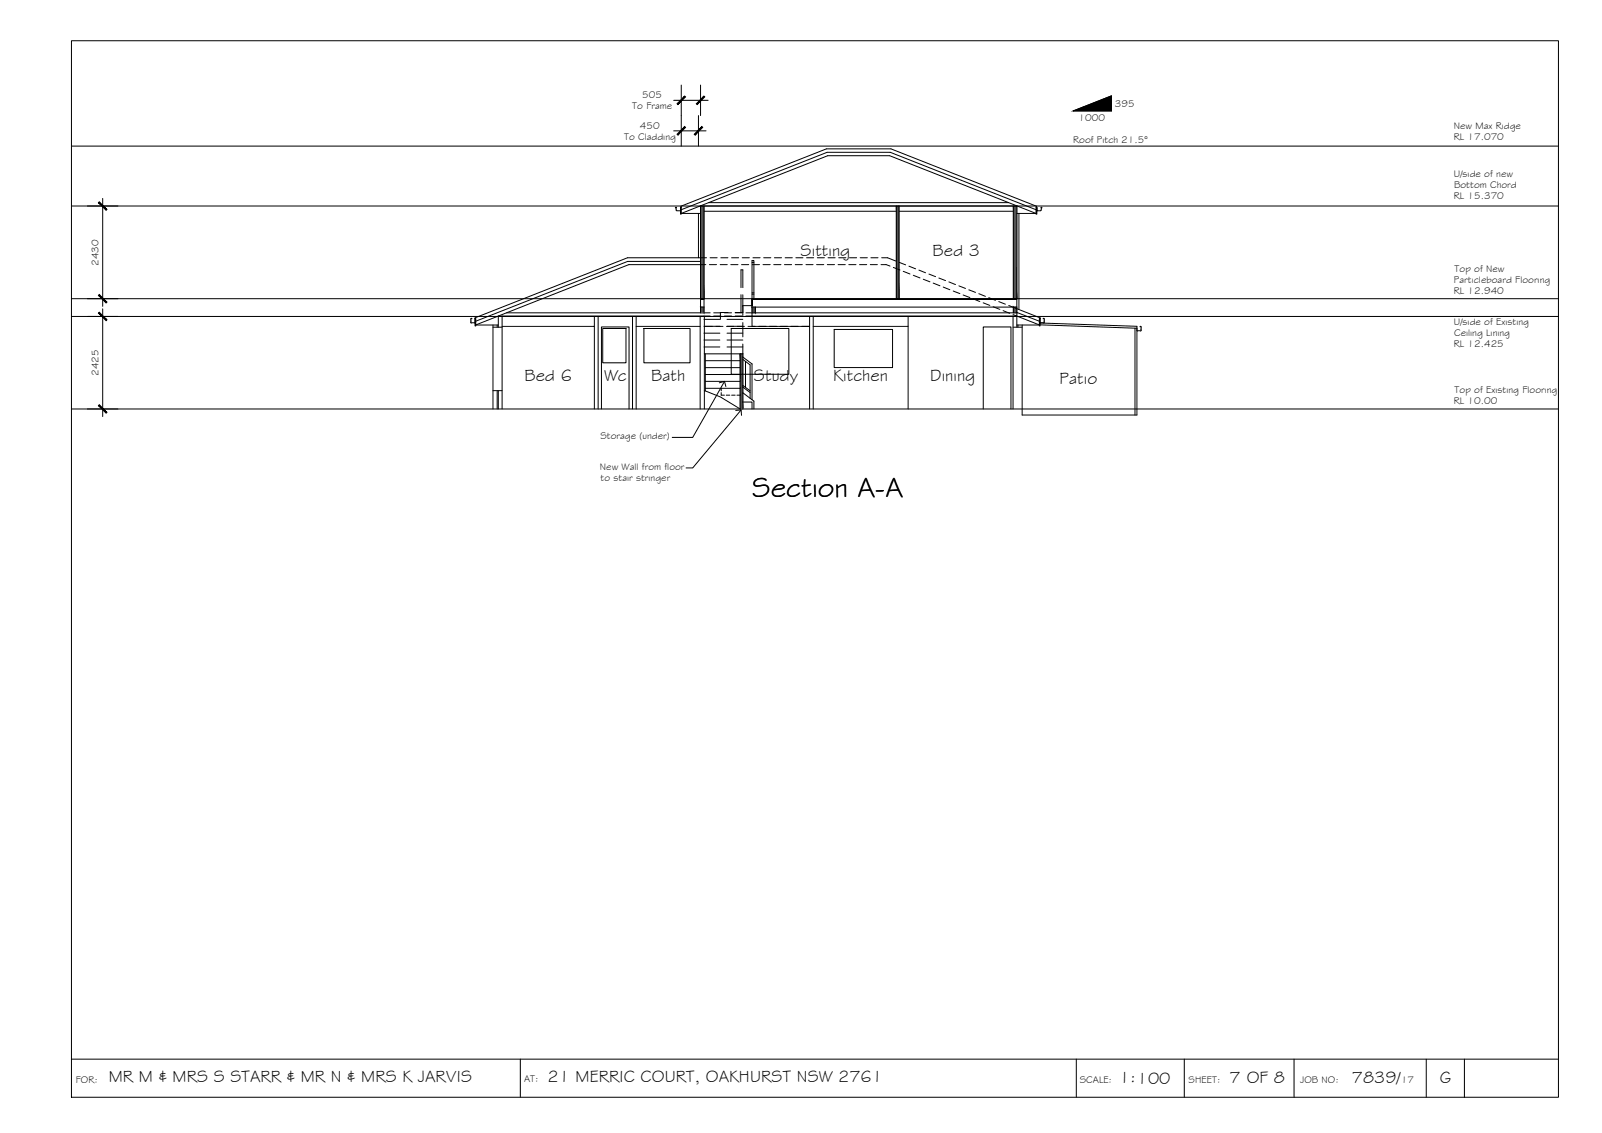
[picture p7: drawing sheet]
<svg xmlns="http://www.w3.org/2000/svg" width="420mm" height="297mm" viewBox="0 0 420 297" stroke-linecap="round" stroke-linejoin="round" font-family="sans-serif">
<!-- layer: CEILING-FLOOR LINES -->
<path d="M18.7 38.3h390M18.7 54h390M18.7 78.3h390M18.7 83h390M18.7 107.2h390" fill="none" stroke="#000" stroke-width=".26"/>
<!-- layer: BORDER -->
<path d="M18.7 10.7h390v277h-390zM18.7 277.7h390M136.5 277.7v10M282.3 277.7v10M310.6 277.7v10M339.4 277.7v10M374.1 277.7v10M384.1 277.7v10" fill="none" stroke="#000" stroke-width=".26"/>
<!-- layer: TEXT -->
<path d="M281.5 29.1l10-4v4z" fill="#000" stroke="#000" stroke-width=".26"/>
<path d="M281.5 29.1l10-4v4z" fill="none" stroke="#000" stroke-width=".26"/>
<!-- layer: HATCH -->
<g fill="#545454" stroke="#545454" stroke-width=".26">
<path d="M194.1 92.8l.7 14.4v-14.4zM194.1 92.8l.7 14.4h-.7z"/>
<path d="M183.7 54l.9 24.3v-24.3zM183.7 54l.9 24.3h-.9z"/>
<path d="M197.2 80.5l.9 1.5v-1.5zM197.2 80.5l.9 1.5h-.9z"/>
<path d="M183.7 80.5l.9 1.5v-1.5zM183.7 80.5l.9 1.5h-.9z"/>
<path d="M235.1 54l.7 24.3v-24.3zM235.1 54l.7 24.3h-.7z"/>
<path d="M265.8 80.5l.9 1.5v-1.5zM265.8 80.5l.9 1.5h-.9z"/>
<path d="M265.8 54l.9 24.3v-24.3zM265.8 54l.9 24.3h-.9z"/>
</g>
<!-- layer: EXISTING -->
<g fill="none" stroke="#000" stroke-width=".26">
<path d="M183.7 67.6h-19.1l-40.1 15.7 .1 .2M183.7 69.4h-18.8l-40.1 15.8M183.7 68.5h-19.1l-39.8 15.7M123.5 83.9v.7l1 .1M123.8 83.6l-.3-.1v.4M124.6 83.5h.2v2h-.2zM124.6 83.5l-.1 1.2M124.8 85.2h5.9M129.3 85.2v22M129.3 85.8h2.4M130.4 85.2v.6M131.7 85.6h24.2"/>
<path d="M131.7 82.9v24.3M131.7 83h52.9M132.8 82h51.8M155.9 83v24.2M156.9 83v24.2M158.1 86.1h6.1v9h-6.1zM165.9 83v24.2M166.8 85.6h16.8M166.8 83v24.2M168.9 86.1h12.1v9h-12.1zM183.6 83v24.2M184.6 82.9h-53.9v2.9"/>
<path d="M184.7 83v24.2M191.8 86.1h15.1v12h-15.1zM197.2 82h69.5v3.8M197.2 82.9h69.5l5.9 2.3M212.3 83v24.2M213.3 85.6h24.9M213.3 83v24.2M218.8 86.4h15.3v10h-15.3zM238.2 83v24.2M265.7 83h-68.5v2.6h15.1M265.7 82.9v24.3M265.7 85.8h2.4"/>
<path d="M266.7 85.2h5.9M266.7 81.9l5.9 2.3M266.7 80.9l6.1 2.4v.2M267 85.2v.6M272.6 83.5h.2v2h-.2zM272.8 83.5v1.1h1v-.7M272.8 84.7l25.4 .8v23.3h-30.1v-23.6M272.8 85.2l25.4 .9M273.6 83.6l.2-.1v.4M297.7 86v22.8M298.2 86.6h1.1M299 85.7l.1-.1 .2 .1v.9"/>
<path d="M129.3 102.4h2.4M130.4 102.4v4.8M130.7 102.4v4.8M157.7 107.2v-21.5h7.3v21.5M257.9 107.2v-21.5h7.2v21.5"/>
</g>
<!-- layer: EXISTING DEMOLISHED -->
<g fill="none" stroke="#000" stroke-width=".26">
<path d="M183.7 67.6h1.6M183.7 69.4h1.4M186.1 69.4h1.8M186.2 67.6h1.9M188.9 69.4h1.8M189 67.6h1.9M191.7 69.4h1.9M191.9 67.6h1.8M194.5 69.4h1.9M194.7 67.6h1.8M197.3 69.4h1.9M197.5 67.6h1.9"/>
<path d="M200.1 69.4h1.9M200.3 67.6h1.9M202.9 69.4h1.9M203.1 67.6h1.9M205.7 69.4h1.9M205.9 67.6h1.9M208.6 69.4h1.8M208.7 67.6h1.9M211.4 69.4h1.8M211.5 67.6h1.9M214.2 69.4h1.9M214.4 67.6h1.8"/>
<path d="M217 69.4h1.9M217.2 67.6h1.8M219.8 69.4h1.9M220 67.6h1.9M222.6 69.4h1.9M222.8 67.6h1.9M225.4 69.4h1.9M225.6 67.6h1.9M228.2 69.4h1.9M228.4 67.6h1.9M231.1 69.4h1.3l1 .4M231.2 67.6h1.6l2.1 .8"/>
<path d="M234.3 70.1l1.7 .7M235.8 68.8l1.7 .6M236.9 71.1l1.8 .7M238.4 69.8l1.7 .7M239.5 72.2l1.8 .7M241 70.8l1.7 .7M242.2 73.2l1.7 .7M243.6 71.9l1.8 .6M244.8 74.2l1.7 .7M246.2 72.9l1.8 .7M247.4 75.3l1.7 .7M248.9 73.9l1.7 .7"/>
<path d="M250 76.3l1.7 .7M251.5 74.9l1.7 .7M252.6 77.3l1.8 .7M254.1 76l1.7 .7M255.2 78.4l1.8 .7M256.7 77l1.8 .7M257.9 79.4l1.7 .7M259.3 78l1.8 .7M261.9 79.1l1.8 .6M184.6 83h1.7M184.6 82.9h1.7M184.6 82h1.7"/>
<path d="M184.7 85.6h2.1M187.2 83h1.9M187.2 82.9h1.9M187.2 82h1.9M187.8 85.6h1.8M190 83h1.9M190 82.9h1.9M190 82h1.9M190.6 85.6h1.8M192.8 83h1.9M192.8 82.9h1.9M192.8 82h1.9"/>
<path d="M193.4 85.6h1.8M195.6 83h1.6M195.6 82.9h1.6M195.6 82h1.6M196.2 85.6h1.9M199 85.6h1.9M201.8 85.6h1.9M204.6 85.6h1.9M207.4 85.6h1.9M210.3 85.6h2M260.5 80.4l1.7 .7M263.1 81.4l1.7 .7"/>
<path d="M264.6 80.1l2.1 .8M265.7 82.5l1 .4"/>
</g>
<!-- layer: DIMENSION -->
<path d="M176.7 26.3h9M176.7 34.3h8.5M178.7 22.3v16M183.2 30.3v8M183.7 22.3v8M22.9 54h8M26.9 52v28.3M22.9 78.3h8M22.9 83h8M26.9 81v28.2M22.9 107.2h8" fill="none" stroke="#000" stroke-width=".26"/>
<!-- layer: 0 -->
<g fill="#000" stroke="#000" stroke-width=".26">
<path d="M179.6 25.2l-1.8 2.2 2-2zM177.6 27.2l2-2-1.8 2.2z"/>
<path d="M179.6 33.2l-1.8 2.2 2-2zM177.6 35.2l2-2-1.8 2.2z"/>
<path d="M184.1 33.2l-2 2 .2 .2zM184.1 33.2l.2 .2-2 2z"/>
<path d="M182.6 27.2l.2 .2 1.8-2.2zM184.6 25.2l.2 .2-2 2z"/>
<path d="M25.8 53.1l2 2 .2-.2zM26 52.9l2 2-2.2-1.8z"/>
<path d="M26 77.2l-.2 .2 2.2 1.8zM25.8 77.4l2.2 1.8-.2 .2z"/>
<path d="M25.8 82.1l2 2 .2-.2zM26 81.9l2 2-2.2-1.8z"/>
<path d="M26 106.1l-.2 .2 2.2 1.8zM25.8 106.3l2.2 1.8-.2 .2z"/>
</g>
<!-- layer: STAIRS -->
<g fill="none" stroke="#000" stroke-width=".26">
<path d="M194.3 75.4v-4.6h.5v4.6M194.3 77.3v4.6M194.8 77.3v5.4M197.2 78.3v-10h.5v10M197.2 77.1h.5M197.2 76.8h.5M197.2 68.8h.5M184.6 83.7h4.2M184.6 85.5h4.2M184.6 87.3h4.2M184.6 89.1h4.2M184.6 91h4.2"/>
<path d="M185 92.8v9.7M185 94.6h9.1M185 96.4h9.1M185 98.2h9.1M185 100h9.1M190.7 83.7h4.1M190.7 85.5h4.1M190.7 87.3h4.1M190.7 89.1h4.1M190.7 91h4.1M191 81.9h-2.1v1.8M192.8 81.9h2"/>
<path d="M194.8 84.6v3.7M194.8 90.2v2.6h-10.1M194.8 80.1h2.4M194.8 93.6l2.4 1.8v9.4M194.8 94.2l1.9 1.5v8.7M195.5 94.8v6.8M184.7 102.5l4.2 1.6 5.2 3.1M185 101.8h9.1M189.2 102.9v.7h.8M189.2 101.8v.7M190.5 103.6h.9M191.9 103.6h.9"/>
<path d="M193.3 103.6h.8M194.8 105.4h2.4v1.8M194.8 103l2.9 2.2v2M194.8 101.5l1.9 1.4M194.8 101l1.9 1.5"/>
</g>
<!-- layer: INSULCLAD -->
<path d="M183.2 56v11.6M267.2 56v25.1" fill="none" stroke="#000" stroke-width=".26"/>
<!-- layer: NEWWORK -->
<g fill="none" stroke="#000" stroke-width=".26">
<path d="M177.3 55l.2 .2M177.4 54.4h-.3l.2 .2v.4M178.5 54.3v1.8h.2v-1.8h-.2v1h-1M178.7 54.3l-.1-.2 38.2-15.1h16.9l38.2 15.1-.2 .2M178.7 55l38.2-15.1h16.6l38.2 15.1M183.7 54v28M183.7 56h-5l38.4-15.2h16.2l38.4 15.2h-5M183.7 54h83M184.6 54v28M184.6 55.4h50.5M185.9 53.1h78.6M235.1 54v24.3"/>
<path d="M235.8 54v24.3M235.8 55.4h30M265.8 54v24.3M266.7 54v28M271.9 54.3v1.8h-.2v-1.8h.2v1h1M273 54.4h.3l-.2 .2v.4M273.1 55l-.2 .2M183.7 78.3h.9M183.7 78.5h.9M197.2 78.3h69.5M197.2 78.5h69.5M183.7 80.5h.9"/>
<path d="M194.1 92.8v14.4M194.8 92.8v14.4M197.2 80.1v-1.8v4.7M197.2 80.5h69.5M198.1 80.5v1.5M265.8 80.5v1.5"/>
</g>
<!-- layer: 0 -->
<path d="M190 100l-8.3 14.7h-5.4M188.6 100.4l1.4-.4 .4 1.4M193 107.6l1.4-.1 .1 1.4M194.4 107.5l-12.7 15.2h-1.8" fill="none" stroke="#000" stroke-width=".26"/>
<text font-size="7.5" x="197.3" y="130.2">Section A-A</text>
<g font-size="4.5">
<text x="210" y="67.2">Sitting</text>
<text x="244.6" y="67.2">Bed 3</text>
<text x="137.6" y="99.9">Bed 6</text>
<text x="158.4" y="99.9">Wc</text>
<text x="170.8" y="99.9">Bath</text>
<text x="197.7" y="99.9">Study</text>
<text x="218.5" y="99.9">Kitchen</text>
<text x="244" y="99.9">Dining</text>
<text x="277.9" y="100.7">Patio</text>
<text x="28.5" y="283.8">MR M &amp; MRS S STARR &amp; MR N &amp; MRS K JARVIS</text>
<text x="143.6" y="283.7">21 MERRIC COURT, OAKHURST NSW 2761</text>
<text x="293.5" y="284">1:100</text>
<text x="322.4" y="284">7 OF 8</text>
<text x="354.5" y="283.9">7839/</text>
<text x="377.7" y="283.9">G</text>
</g>
<g font-size="2.6">
<text x="165.8" y="28.5">To Frame</text>
<text x="168.5" y="25.6">505</text>
<text x="292.4" y="27.9">395</text>
<text x="167.8" y="33.8">450</text>
<text x="282.9" y="31.7">1000</text>
<text x="381.3" y="33.7">New Max Ridge</text>
<text x="163.7" y="36.7">To Cladding</text>
<text x="281.5" y="37.4">Roof Pitch 21.5°</text>
<text x="381.3" y="36.7">RL 17.070</text>
<text x="381.3" y="46.4">U/side of new</text>
<text x="381.3" y="52.3">RL 15.370</text>
<text x="381.3" y="49.4">Bottom Chord</text>
<text x="25.9" y="69.7" transform="rotate(-90 25.9 69.7)">2430</text>
<text x="381.5" y="71.2">Top of New</text>
<text x="381.3" y="77.1">RL 12.940</text>
<text x="381.3" y="74.2">Particleboard Flooring</text>
<text x="381.3" y="85.1">U/side of Existing</text>
<text x="381.4" y="88">Ceiling Lining</text>
<text x="381.3" y="90.9">RL 12.425</text>
<text x="25.9" y="98.6" transform="rotate(-90 25.9 98.6)">2425</text>
<text x="381.3" y="106">RL 10.00</text>
<text x="381.5" y="103">Top of Existing Flooring</text>
<text x="157.5" y="115.2">Storage (under)</text>
<text x="157.3" y="123.2">New Wall from floor</text>
<text x="157.5" y="126.1">to stair stringer</text>
<text x="19.9" y="283.9">FOR:</text>
<text x="137.5" y="283.7">AT:</text>
<text x="283.2" y="284">SCALE:</text>
<text x="311.7" y="284">SHEET:</text>
<text x="341" y="284">JOB NO:</text>
<text x="367.5" y="283.9">17</text>
</g>
</svg>
